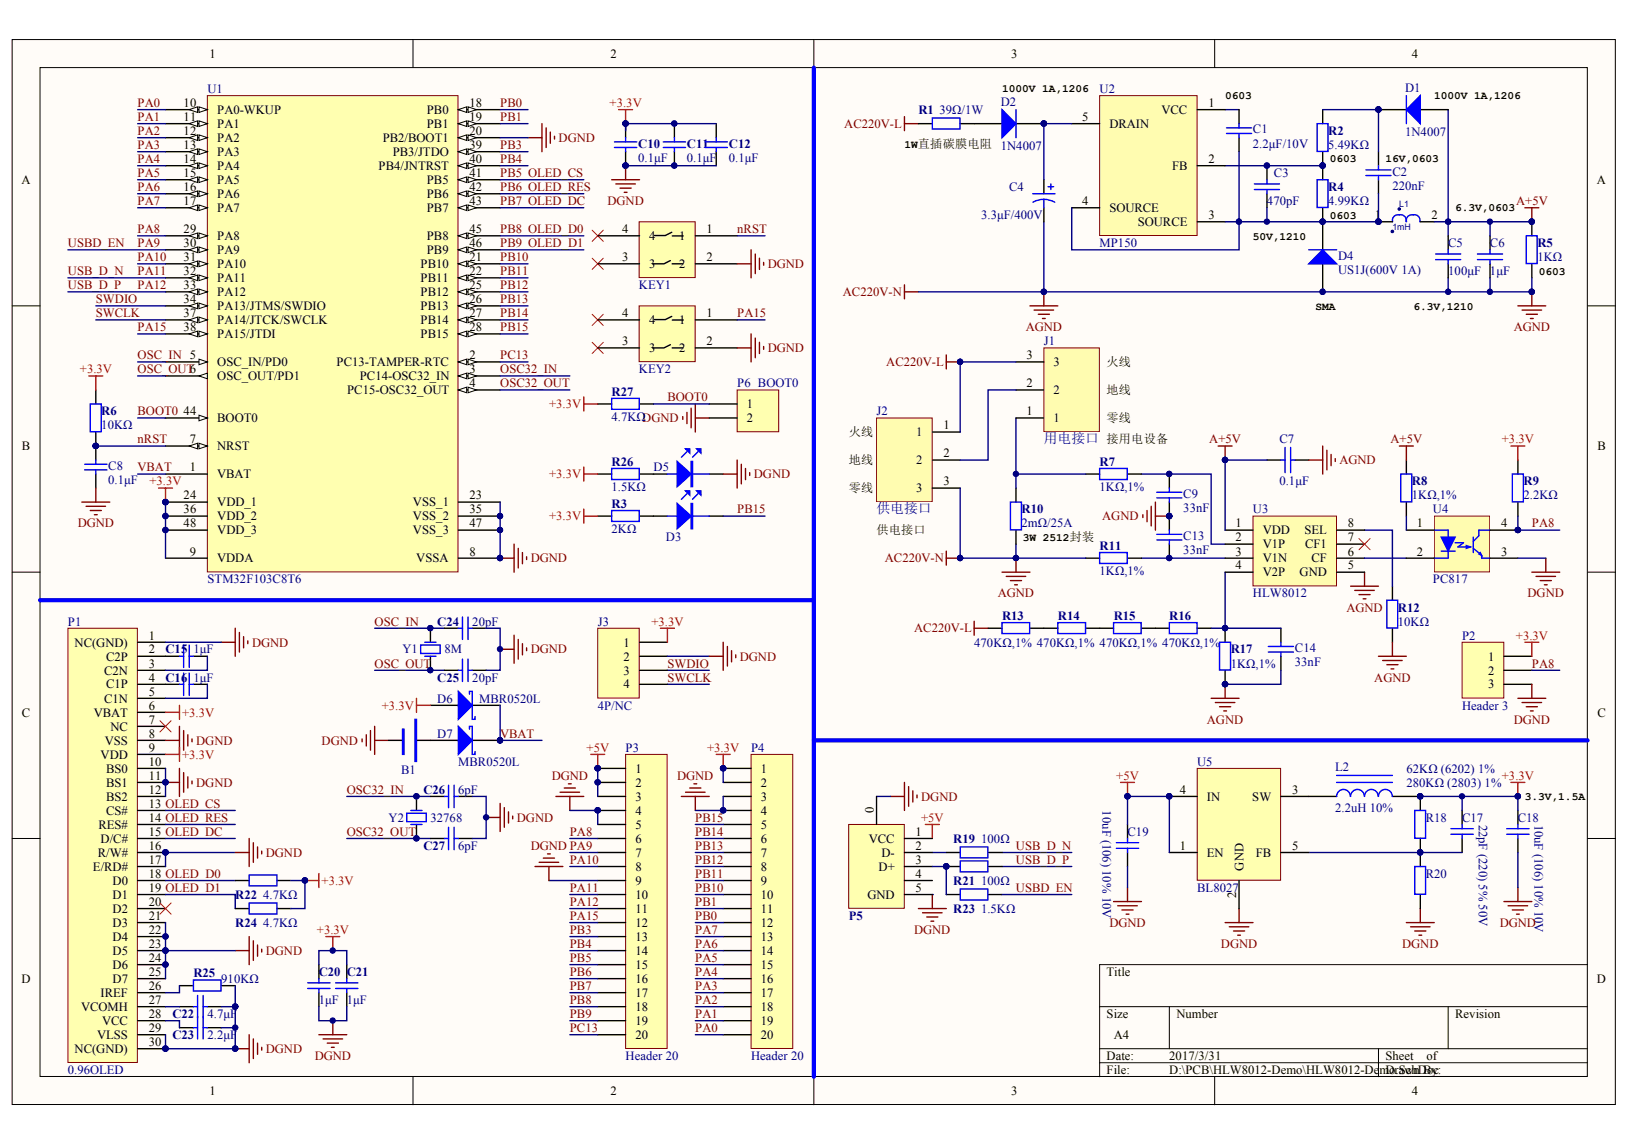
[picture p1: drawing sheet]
# Altium schematic sheet HLW8012-Demo.SchDoc
size A4

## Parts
B1  BAT  [BATTERY SOCKET]  (value not drawn)
C1  2.2μF/10V  [LC-0603_C]
C2  220nF  [LC-0603_C]
C3  470pF  [LC-0603_C]
C4  3.3μF/400V  [CAP-ELECT-TH-6.3X7]
C5  100μF  [LC-1210_C]
C6  1μF  [LC-0603_C]
C7  0.1μF  [LC-0603_C]
C8  0.1μF  [LC-0603_C]
C9  33nF  [LC-0805_C]
C10  0.1μF  [LC-0603_C]
C11  0.1μF  [LC-0603_C]
C12  0.1μF  [LC-0603_C]
C13  33nF  [LC-0805_C]
C14  33nF  [LC-0805_C]
C15  1μF  [LC-0603_C]
C16  1μF  [LC-0603_C]
C17  22pF (220) 5% 50V  [LC-0603_C]
C18  10uF (106) 10% 10V  [LC-0603_C]
C19  10uF (106) 10% 10V  [LC-0603_C]
C20  1μF  [LC-0603_C]
C21  1μF  [LC-0603_C]
C22  4.7μF  [LC-0603_C]
C23  2.2μF  [LC-0603_C]
C24  20pF  [LC-0603_C]
C25  20pF  [LC-0603_C]
C26  6pF  [LC-0603_C]
C27  6pF  [LC-0603_C]
D1  1N4007  [LC-SMA(DO-214AC)_S1]
D2  1N4007  [LC-SMA(DO-214AC)_S1]
D3  POWER  [LC-0603_LED_S1]  (value not drawn)
D4  US1J(600V 1A)  [LC-SMA(DO-214AC)_S1]
D5  POWER  [LC-0603_LED_S1]  (value not drawn)
D6  MBR0520L  [LC-SOD-123]
D7  MBR0520L  [LC-SOD-123]
J1  用电接口  [3.81-3P]
J2  供电接口  [3.81-3P]
J3  4P/NC  [HDR1X4]
KEY1  KEY  [KEY_4X4 - 6*6]  (value not drawn)
KEY2  KEY  [KEY_4X4 - 6*6]  (value not drawn)
L1  1mH  [L-10X14]
L2  2.2uH ±10%  [LC-0805_L]
P1  0.96OLED  [OLED_0.96]
P2  Header 3  [HDR1X3]
P3  Header 20  [HDR1X20]
P4  Header 20  [HDR1X20]
P5  Micro USB,母头  [MicroUSB2]  (value not drawn)
P6  BOOT0  [HDR1X2]
R1  39Ω/1W  [R-1W-THT]
R2  5.49KΩ  [LC-0603_R]
R3  2KΩ  [LC-0603_R]
R4  4.99KΩ  [LC-0603_R]
R5  1KΩ  [LC-0805_R]
R6  10KΩ  [LC-0603_R]
R7  1KΩ,1%  [LC-0805_R]
R8  1KΩ,1%  [LC-0805_R]
R9  2.2KΩ  [LC-0603_R]
R10  2mΩ/25A  [R2512]
R11  1KΩ,1%  [LC-0805_R]
R12  10KΩ  [LC-0603_R]
R13  470KΩ,1%  [LC-0805_R]
R14  470KΩ,1%  [LC-0805_R]
R15  470KΩ,1%  [LC-0805_R]
R16  470KΩ,1%  [LC-0805_R]
R17  1KΩ,1%  [LC-0805_R]
R18  280KΩ (2803) ±1%  [LC-0603_R]
R19  100Ω  [LC-0603_R]
R20  62KΩ (6202) ±1%  [LC-0603_R]
R21  100Ω  [LC-0603_R]
R22  4.7KΩ  [LC-0603_R]
R23  1.5KΩ  [LC-0603_R]
R24  4.7KΩ  [LC-0603_R]
R25  910KΩ  [LC-0603_R]
R26  1.5KΩ  [LC-0603_R]
R27  4.7KΩ  [LC-0603_R]
U1  STM32F103C8T6  [LC-LQFP-48_7x7x05P]
U2  MP150  [LC-SOT-23-5]
U3  HLW8012  [LC-SOP-8_150mil]
U4  PC817  [LC-SMD-4]
U5  BL8027  [LC-SOT-23-5]
Y1  8M  [LC-HC-49SMD]
Y2  32768  [MC-306]

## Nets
+3.3V: C10.2 C11.2 C12.2 C17.2 C18.2 C20.2 C21.2 D6.1(A) J3.1 L2.2 P1.6(VBAT) P1.9(VDD) P2.1 P4.1 P4.2 R3.2 R6.2 R9.2 R18.1 R22.1 R24.1 R26.2 R27.2 U1.9(VDDA) U1.24(VDD_1) U1.36(VDD_2) U1.48(VDD_3)
+5V: C19.2 P3.1 P3.2 P3.3 P5.1(VCC) U5.1(EN) U5.4(IN)
A+5V: C5.2 C6.2 C7.1 D1.1(A) L1.2 R5.2 R8.2 U3.1(VDD)
AC220V-L: J1.3 J2.1 R1.1 R13.2
AC220V-N: C4.2 C5.1 C6.1 C7.2 C9.2 C13.1 C14.2 D4.1(A) J2.3 R5.1 R10.2 R11.2 R12.2 R17.2 U3.5(GND)  [also labelled AGND]
DGND: B1.2 C8.1 C10.1 C11.1 C12.1 C18.1 C19.1 C20.1 C21.1 C22.1 C23.1 C24.2 C25.2 C26.2 C27.2 D5.K J3.2 KEY1.2 KEY2.2 P1.1(NC(GND)) P1.8(VSS) P1.10(BS0) P1.11(BS1) P1.12(BS2) P1.16(R/W#) P1.17(E/RD#) P1.21(D3) P1.22(D4) P1.23(D5) P1.24(D6) P1.25(D7) P1.29(VLSS) P1.30(NC(GND)) P2.3 P3.4 P3.5 P3.9 P4.3 P4.4 P5.0(GND) P5.5(GND) P6.2 R20.1 R25.1 U1.8(VSSA) U1.20(PB2/BOOT1) U1.23(VSS_1) U1.35(VSS_2) U1.47(VSS_3) U4.3(A2) U5.2(GND)
BOOT0: P6.1 R27.1 U1.44(BOOT0)
nRST: C8.2 KEY1.1 R6.1 U1.7(NRST)
OLED_CS: P1.13(CS#) P3.15 U1.41(PB5)  [also labelled PB5]
OLED_D0: P1.18(D0) P3.18 R22.2 U1.45(PB8)  [also labelled PB8]
OLED_D1: P1.19(D1) P3.19 R24.2 U1.46(PB9)  [also labelled PB9]
OLED_DC: P1.15(D/C#) P3.17 U1.43(PB7)  [also labelled PB7]
OLED_RES: P1.14(RES#) P3.16 U1.42(PB6)  [also labelled PB6]
OSC32_IN: C26.1 U1.3(PC14-OSC32_IN) Y2.1
OSC32_OUT: C27.1 U1.4(PC15-OSC32_OUT) Y2.4
OSC_IN: C24.1 U1.5(OSC_IN/PD0) Y1.1
OSC_OUT: C25.1 U1.6(OSC_OUT/PD1) Y1.2
PA0: P4.20 U1.10(PA0-WKUP)
PA1: P4.19 U1.11(PA1)
PA2: P4.18 U1.12(PA2)
PA3: P4.17 U1.13(PA3)
PA4: P4.16 U1.14(PA4)
PA5: P4.15 U1.15(PA5)
PA6: P4.14 U1.16(PA6)
PA7: P4.13 U1.17(PA7)
PA8: P2.2 P3.6 R9.1 U1.29(PA8) U4.4(K2)
PA9: P3.7 R23.1 U1.30(PA9)  [also labelled USBD_EN]
PA10: P3.8 U1.31(PA10)
PA11: P3.10 R19.1 U1.32(PA11)  [also labelled USB_D_N]
PA12: P3.11 R21.1 U1.33(PA12)  [also labelled USB_D_P]
PA15: KEY2.1 P3.12 U1.38(PA15/JTDI)
PB0: P4.12 U1.18(PB0)
PB1: P4.11 U1.19(PB1)
PB3: P3.13 U1.39(PB3/JTDO)
PB4: P3.14 U1.40(PB4/JNTRST)
PB10: P4.10 U1.21(PB10)
PB11: P4.9 U1.22(PB11)
PB12: P4.8 U1.25(PB12)
PB13: P4.7 U1.26(PB13)
PB14: P4.6 U1.27(PB14)
PB15: D3.K P4.5 U1.28(PB15)
PC13: P3.20 U1.2(PC13-TAMPER-RTC)
SWCLK: J3.4 U1.37(PA14/JTCK/SWCLK)
SWDIO: J3.3 U1.34(PA13/JTMS/SWDIO)
VBAT: D6.2(K) D7.2(K) U1.1(VBAT)
NetB1_1: B1.1 D7.1(A)
NetC1_1: C1.1 C2.1 C3.1 D4.2(K) L1.1 R4.1 U2.3(SOURCE) U2.4(SOURCE)
NetC1_2: C1.2 U2.1(VCC)
NetC2_2: C2.2 D1.2(K) R2.2
NetC3_2: C3.2 R2.1 R4.2 U2.2(FB)
NetC4_1: C4.1 D2.2(K) U2.5(DRAIN)
NetC9_1: C9.1 R7.1 U3.2(V1P)
NetC13_2: C13.2 R11.1 U3.3(V1N)
NetC14_1: C14.1 R16.1 R17.1 U3.4(V2P)
NetC15_1: C15.1 P1.3(C2N)
NetC15_2: C15.2 P1.2(C2P)
NetC16_1: C16.1 P1.5(C1N)
NetC16_2: C16.2 P1.4(C1P)
NetC17_1: C17.1 R18.2 R20.2 U5.5(FB)
NetC22_2: C22.2 P1.27(VCOMH)
NetC23_2: C23.2 P1.28(VCC)
NetD2_1: D2.1(A) R1.2
NetD3_A: D3.A R3.1
NetD5_A: D5.A R26.1
NetJ1_1: J1.1 R7.2 R10.1
NetJ1_2: J1.2 J2.2
NetL2_1: L2.1 U5.3(SW)
NetP1_26: P1.26(IREF) R25.2
NetP5_2: P5.2(D-) R19.2
NetP5_3: P5.3(D+) R21.2 R23.2
NetR8_1: R8.1 U4.1(A1)
NetR12_1: R12.1 U3.8(SEL)
NetR13_1: R13.1 R14.2
NetR14_1: R14.1 R15.2
NetR15_1: R15.1 R16.2
NetU3_6: U3.6(CF) U4.2(K1)

Not connected (* = marked no-connect by the designer): KEY1 3* 4*; KEY2 3* 4*; P1 7(NC)* 20(D2)*; P5 4; U3 7(CF1)*

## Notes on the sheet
- (near R1) 1W直插碳膜电阻
- 1000V 1A,1206
- 0603
- (near D1) 1000V 1A,1206
- (near R2) 0603
- (near R4) 0603
- (near C2) 16V,0603
- 6.3V,0603
- 50V,1210
- (near R5) 0603
- (near D4) SMA
- 6.3V,1210
- 火线
- 地线
- 零线
- (near R7) 接用电设备
- (near J2) 供电接口
- (near R10) 3W 2512封装
- (near C18) 3.3V,1.5A
